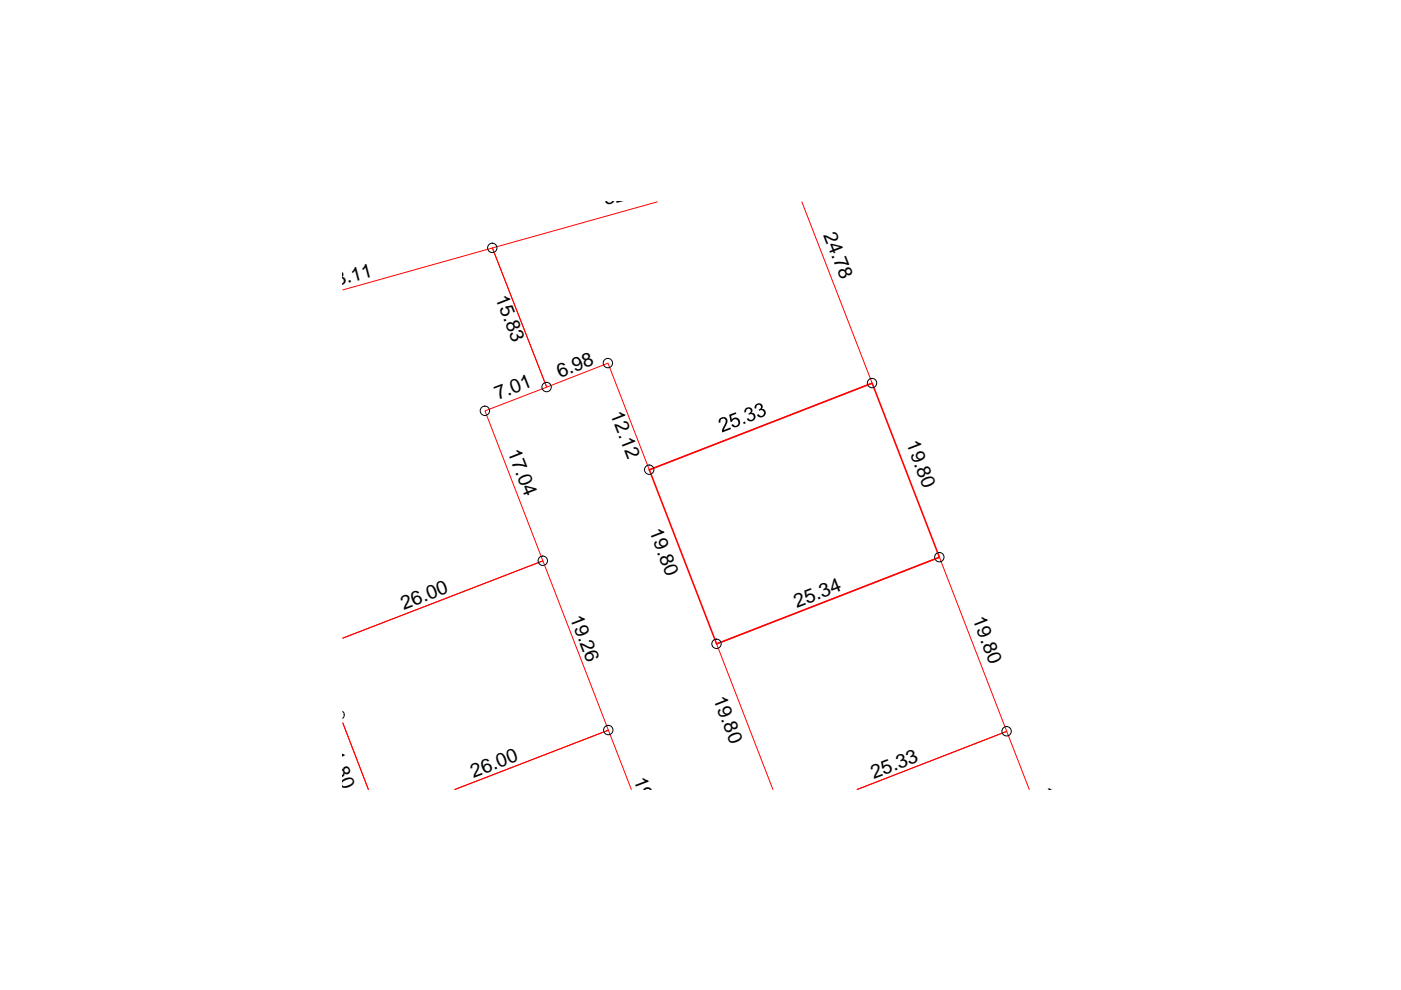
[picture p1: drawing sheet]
<svg xmlns="http://www.w3.org/2000/svg" width="297mm" height="210mm" viewBox="0 0 297 210" stroke-linecap="round" stroke-linejoin="round" font-family="sans-serif">
<path d="M137.7 99.6l47.2-18.4 14.3 37-47.3 18.3z" fill="none" stroke="#f00" stroke-width=".34"/>
<path d="M139.4 42.8l-35 9.8 11.5 29.5 13-5.1 8.8 22.6 47.2-18.4-14.9-38.4M72.7 61.5l31.7-8.9 11.5 29.5-13.1 5 12.3 31.8-42.4 16.4 42.4-16.4 13.9 35.9-32.6 12.6 32.6-12.6 4.9 12.6M72.7 153.3l5.4 14.1M163.9 167.4l-12-30.9 47.3-18.3 14.2 36.9-31.7 12.3 31.7-12.3 4.8 12.3" fill="none" stroke="#f00" stroke-width=".21"/>
<g fill="none" stroke="#000" stroke-width=".21">
<path d="M72.7 150.8a1.07 1.07 0 0 1 0 1.5"/>
<circle cx="104.4" cy="52.6" r=".99"/>
<circle cx="128.9" cy="77" r=".99"/>
<circle cx="102.8" cy="87.1" r=".99"/>
<circle cx="115.9" cy="82.1" r=".99"/>
<circle cx="137.6" cy="99.6" r=".99"/>
<circle cx="184.9" cy="81.2" r=".99"/>
<circle cx="115.1" cy="118.9" r=".99"/>
<circle cx="199.2" cy="118.1" r=".99"/>
<circle cx="151.9" cy="136.5" r=".99"/>
<circle cx="129" cy="154.8" r=".99"/>
<circle cx="213.4" cy="155" r=".99"/>
</g>
<path d="M152.5 88.8l.7-.4h.5l.5 .6v.7l-.7 1.5 1.4-.6 .1 .4-1.9 .7v-.7l.7-1.3 .1-.5-.2-.3-.5-.2-.4 .3v.6l-.4 .1v-.5zM154.6 87.9l1.4-.5 .1 .3-1.1 .5 .2 .8 .6-.5 .6 .1 .3 .3 .2 .8-.4 .7-.9 .2-.4-.2-.1-.3 .3-.2 .5 .4 .4-.1 .2-.3v-.4l-.1-.3-.5-.3-.5 .1-.2 .4-.3 .1zM157.6 89.5l.3-.1 .2 .3-.4 .2zM157.9 86.7l.6-.3h.5l.4 .2 .2 .6-.3 .3 .6 .1 .3 .6-.1 .6-.3 .4-.7 .2-.6-.3-.2-.3 .4-.2 .4 .4 .5-.1 .2-.6-.4-.5-.6 .2-.1-.3 .5-.4-.2-.6h-.5l-.3 .3v.4l-.4 .1zM160.2 85.8l.5-.3 .6 .1 .3 .2 .1 .6-.2 .3 .6 .1 .2 .5v.5l-.3 .5-.8 .2-.6-.4-.1-.1 .3-.2 .4 .4 .5-.1 .3-.3v-.4l-.5-.4-.5 .1-.1-.3 .4-.3v-.4l-.2-.2h-.5l-.2 .3v.4h-.4v-.4z" fill="#000"/>
<g font-size="4.1">
<text x="128.4" y="43.5" transform="rotate(-14 128.4 43.5)">32.52</text>
<text x="174.5" y="49.7" transform="rotate(69 174.5 49.7)">24.78</text>
<text x="69.2" y="61.3" transform="rotate(-14 69.2 61.3)">33.11</text>
<text x="105" y="63.2" transform="rotate(69 105 63.2)">15.83</text>
<text x="118.7" y="80.1" transform="rotate(-21 118.7 80.1)">6.98</text>
<text x="105.5" y="84.8" transform="rotate(-21 105.5 84.8)">7.01</text>
<text x="129.4" y="87.8" transform="rotate(69 129.4 87.8)">12.12</text>
<text x="107.6" y="95.8" transform="rotate(69 107.6 95.8)">17.04</text>
<text x="192.1" y="94" transform="rotate(69 192.1 94)">19.80</text>
<text x="137.6" y="112.6" transform="rotate(69 137.6 112.6)">19.80</text>
<text x="85.6" y="129.2" transform="rotate(-21 85.6 129.2)">26.00</text>
<text x="120.8" y="131" transform="rotate(69 120.8 131)">19.26</text>
<text x="169" y="128.9" transform="rotate(-21 169 128.9)">25.34</text>
<text x="206.2" y="131.3" transform="rotate(69 206.2 131.3)">19.80</text>
<text x="151.2" y="148.2" transform="rotate(69 151.2 148.2)">19.80</text>
<text x="69" y="157.8" transform="rotate(69 69 157.8)">11.80</text>
<text x="100.4" y="164.9" transform="rotate(-21 100.4 164.9)">26.00</text>
<text x="134.3" y="165.4" transform="rotate(69 134.3 165.4)">19.28</text>
<text x="185.3" y="165.1" transform="rotate(-21 185.3 165.1)">25.33</text>
<text x="220.3" y="167.5" transform="rotate(69 220.3 167.5)">19.83</text>
</g>
</svg>
